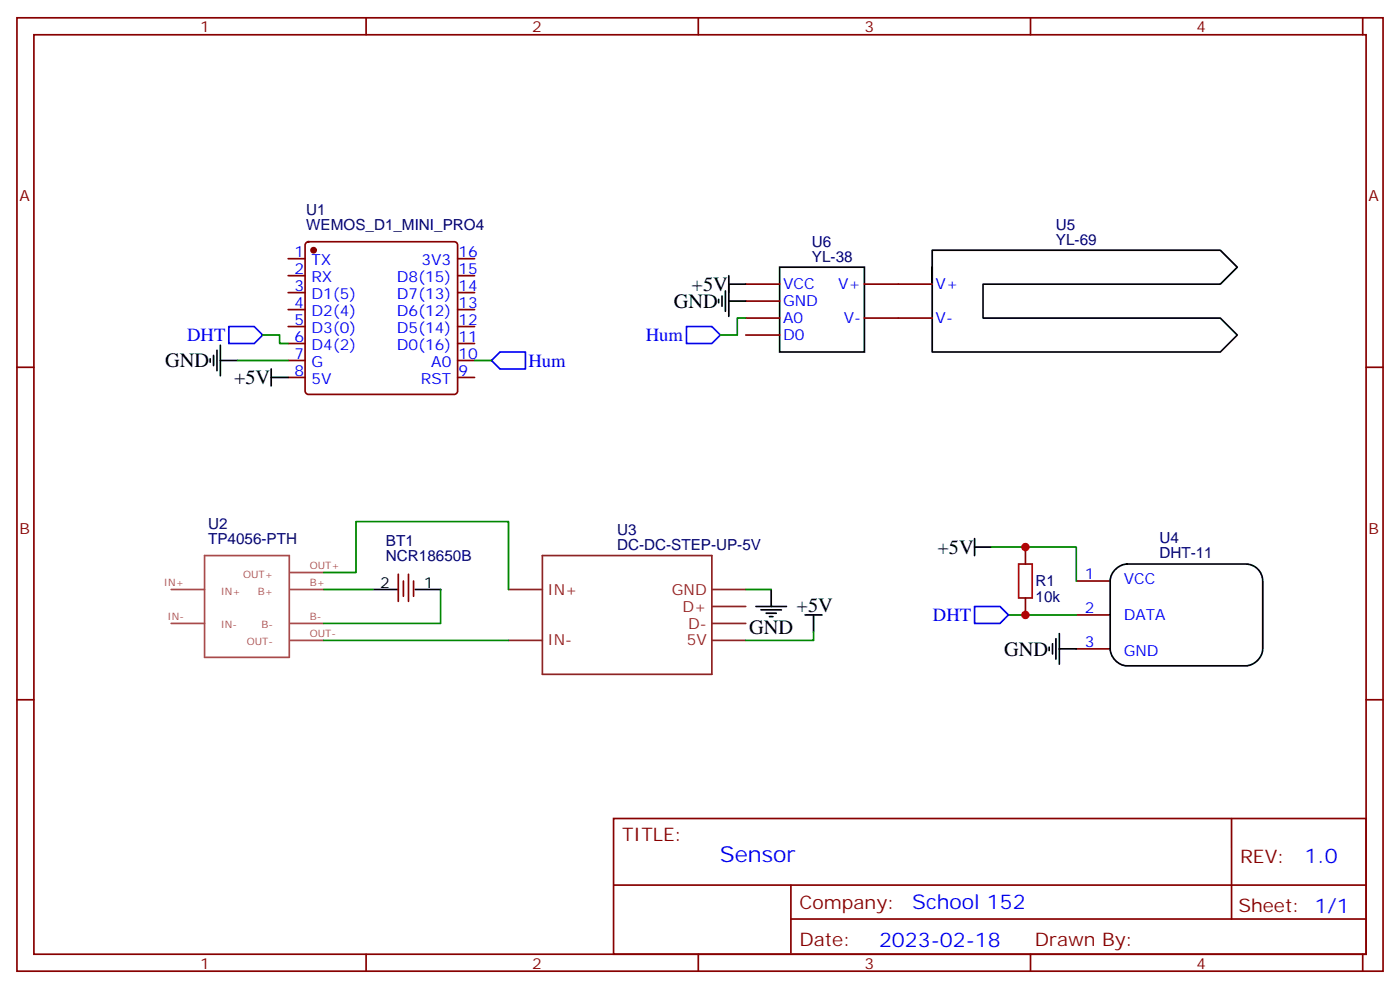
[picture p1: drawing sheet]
<svg xmlns="http://www.w3.org/2000/svg" width="291mm" height="206mm" viewBox="0 0 291 206" stroke-linecap="round" stroke-linejoin="round" font-family="sans-serif">
<g fill="none" stroke="#870000" stroke-width=".35">
<path d="M3.5 3.7h284.4v198.3h-284.4zM7.1 7.2h277.2v191.2h-277.2zM76.2 3.7v3.5M145.3 3.7v3.5M214.5 3.7v3.5M283.6 3.7v3.5M60 53.8h3.5M60 57.3h3.5M63.7 50.5l.5-.2h30.3a.71 .71 0 0 1 .7 .7v30.3a.76 .76 0 0 1-.7 .7h-30.3a.76 .76 0 0 1-.7-.7v-30.3zM95.2 53.8h3.6M95.2 57.3h3.6M155.2 59.1h7.1"/>
<path d="M179.9 59.1h14.1M3.5 76.4h3.6M60 60.9h3.5M60 64.4h3.5M60 67.9h3.5M60 71.4h3.5M60 75h3.5M60 78.5h3.5M95.2 60.9h3.6M95.2 64.4h3.6M95.2 67.9h3.6M95.2 71.4h3.6"/>
<path d="M95.2 75h3.6M95.2 78.5h3.6M155.2 66.1h7.1M155.2 62.6h7.1M155.2 69.7h7.1M179.9 66.1h14.1M284.3 76.4h3.6M82.9 119.4v5.7M85 119.4v5.7M213.4 113.8v3.5M84 120.8v3.2M86.1 120.8v3.2"/>
<path d="M213.4 124.4v3.5M224 134.9h7.1M224 127.9h7.1M224 120.8h7.1M3.5 145.5h3.6M284.3 145.5h3.6M127.7 170.2h156.6v28.2h-156.6zM256.3 170.2v20.9M76.2 198.4v3.6M127.7 184.1h156.5M145.3 198.4v3.6M164.6 191.1h119.6"/>
<path d="M164.6 184.1v14.1M214.5 198.4v3.6M283.6 198.4v3.6"/>
</g>
<g fill="none" stroke="#000" stroke-width=".35">
<path d="M151.7 59.1h3.5M151.7 57.3v8.5M162.3 55.6h17.6v17.6h-17.6zM194 55.6v17.6h60l3.5-3.5-3.5-3.6h-49.4v-7h49.4l3.5-3.5-3.5-3.6h-60v7.1M43.7 74.6v.7M44.4 73.9v2.1M45.2 72.8v4.3M45.9 75h3.5M45.9 71.8v6.3M56.4 78.5h3.6M56.4 76.7v3.6M149.6 62.3v.7"/>
<path d="M150.3 61.6v2.1M151 60.5v4.2M151.7 62.6h3.5M202.8 113.8h3.6M202.8 112v3.5M232.2 118.3a3.6 3.6 0 0 1 2.4-1h24.7a3.5 3.5 0 0 1 3.5 3.5v14.1a3.8 3.8 0 0 1-3.5 3.6h-24.7a3.8 3.8 0 0 1-3.5-3.6v-14.1a3.5 3.5 0 0 1 1.1-2.5zM77.6 122.6h5.3M86.4 122.6h5.3M157.3 126.1h6.4M158.4 126.8h4.2M159.5 127.5h2.1M160.2 128.2h.7"/>
<path d="M160.5 122.6v3.5M167.6 127.9h3.5M169.3 127.9v3.5M218.4 134.6v.7M219.1 133.9v2.1M219.8 132.8v4.3M220.5 134.9h3.5M220.5 131.8v6.3"/>
</g>
<circle cx="65.3" cy="52" r=".53" fill="#870000" stroke="#870000" stroke-width=".35"/>
<path d="M42.6 115.5h17.6v21.2h-17.6zM60.4 119.1h7M35.6 122.6h7M35.6 129.6h7M60.4 122.6h7M60.4 129.6h7M60.4 133.2h7" fill="none" stroke="#a64a4a" stroke-width=".35"/>
<path d="M49.4 75h10.6M54.7 69.7h3.5v1.7h1.8M98.8 75h3.5M155.2 66.1h-1.7v3.6h-3.6M67.4 119.1h6.7v-10.6h31.7v14.1M206.4 113.8h17.6v7M67.4 122.6h10.2M67.4 133.2h38.4M91.7 122.6v7h-24.3M155.2 122.6h5.3M169.3 131.4v1.8h-14.1M209.9 127.9h14.1" fill="none" stroke="#008700" stroke-width=".35"/>
<path d="M112.9 115.5h35.3v24.7h-35.3zM105.8 122.6h7.1M105.8 133.2h7.1M148.2 122.6h7M148.2 133.2h7M148.2 126.1h7M148.2 129.6h7" fill="none" stroke="#8c2424" stroke-width=".35"/>
<path d="M212 117.3h2.8v7.1h-2.8z" fill="none" stroke="#a10000" stroke-width=".35"/>
<path d="M47.6 67.9h5.3l1.8 1.8-1.8 1.7h-5.3zM102.3 75l1.8-1.8h5.3v3.5h-5.3zM142.9 67.9h5.3l1.7 1.8-1.7 1.7h-5.3zM202.8 126.1h5.3l1.8 1.8-1.8 1.7h-5.3z" fill="none" stroke="#00f" stroke-width=".35"/>
<g fill="#c00">
<circle cx="213.4" cy="113.8" r=".88"/>
<circle cx="213.4" cy="127.9" r=".88"/>
</g>
<text font-size="4.6" fill="#00f" x="149.8" y="179.2">Sensor</text>
<g font-size="4.2">
<text x="140.2" y="64.1">GND</text>
<text x="144" y="60.5">+5V</text>
<text x="34.4" y="76.4">GND</text>
<text x="48.7" y="79.9">+5V</text>
<text x="195.1" y="115.2">+5V</text>
<text x="155.9" y="131.8">GND</text>
<text x="165.8" y="127.2">+5V</text>
<text x="209" y="136.4">GND</text>
</g>
<g font-size="4.2" fill="#00f">
<text x="271.5" y="179.5">1.0</text>
<text x="189.9" y="189">School 152</text>
<text x="183" y="196.8">2023-02-18</text>
</g>
<g font-size="3.9" fill="#00f">
<text x="39" y="70.8">DHT</text>
<text x="134.4" y="70.9">Hum</text>
<text x="110" y="76.3">Hum</text>
<text x="194.2" y="129.1">DHT</text>
</g>
<g font-size="3.9" fill="#800">
<text x="129.5" y="174.8">TITLE:</text>
<text x="258.1" y="179.5">REV:</text>
<text x="166.4" y="189">Company:</text>
<text x="257.7" y="189.6">Sheet: 1/1</text>
<text x="166.4" y="196.7">Date:</text>
<text x="215.4" y="196.8">Drawn By:</text>
</g>
<g font-size="3.2" fill="#800">
<text x="41.6" y="6.7">1</text>
<text x="110.8" y="6.7">2</text>
<text x="179.9" y="6.7">3</text>
<text x="249.1" y="6.7">4</text>
<text x="4.1" y="41.8">A</text>
<text x="284.9" y="41.8">A</text>
<text x="4.1" y="110.9">B</text>
<text x="284.9" y="110.9">B</text>
<text x="41.6" y="201.4">1</text>
<text x="110.8" y="201.4">2</text>
<text x="179.9" y="201.4">3</text>
<text x="249.1" y="201.4">4</text>
</g>
<g font-size="3.2" fill="#000080">
<text x="63.7" y="47.9">WEMOS_D1_MINI_PRO4</text>
<text x="63.7" y="44.7">U1</text>
<text x="219.8" y="47.8">U5</text>
<text x="169" y="51.3">U6</text>
<text x="219.8" y="51">YL-69</text>
<text x="169" y="54.5">YL-38</text>
<text x="43.3" y="113.2">TP4056-PTH</text>
<text x="43.3" y="110">U2</text>
<text x="80.3" y="113.5">BT1</text>
<text x="128.4" y="111.4">U3</text>
<text x="241.3" y="112.9">U4</text>
<text x="80.3" y="116.7">NCR18650B</text>
<text x="128.4" y="114.5">DC-DC-STEP-UP-5V</text>
<text x="241.3" y="116.1">DHT-11</text>
<text x="215.5" y="125.2">10k</text>
<text x="215.5" y="121.9">R1</text>
</g>
<g font-size="3.2" fill="#00f">
<text x="61.3" y="53.4">1</text>
<text x="95.4" y="53.4">16</text>
<text x="61.3" y="57">2</text>
<text x="64.8" y="55.2">TX</text>
<text x="64.8" y="58.7">RX</text>
<text x="82.6" y="58.7">D8(15)</text>
<text x="87.7" y="55.2">3V3</text>
<text x="95.4" y="57">15</text>
<text x="61.3" y="60.5">3</text>
<text x="61.3" y="64">4</text>
<text x="64.8" y="62.3">D1(5)</text>
<text x="64.8" y="65.8">D2(4)</text>
<text x="82.6" y="65.8">D6(12)</text>
<text x="82.6" y="62.3">D7(13)</text>
<text x="95.4" y="64">13</text>
<text x="95.4" y="60.5">14</text>
<text x="163" y="60.1">VCC</text>
<text x="163" y="63.7">GND</text>
<text x="174.4" y="60.1">V+</text>
<text x="194.7" y="60.1">V+</text>
<text x="61.3" y="67.6">5</text>
<text x="61.3" y="71.1">6</text>
<text x="64.8" y="69.3">D3(0)</text>
<text x="82.6" y="69.3">D5(14)</text>
<text x="95.4" y="71.1">11</text>
<text x="95.4" y="67.6">12</text>
<text x="163" y="67.2">A0</text>
<text x="163" y="70.7">D0</text>
<text x="175.6" y="67.2">V-</text>
<text x="194.7" y="67.2">V-</text>
<text x="61.3" y="74.6">7</text>
<text x="64.8" y="72.8">D4(2)</text>
<text x="64.8" y="76.4">G</text>
<text x="82.6" y="72.8">D0(16)</text>
<text x="89.8" y="76.4">A0</text>
<text x="95.4" y="74.6">10</text>
<text x="61.3" y="78.1">8</text>
<text x="64.8" y="79.9">5V</text>
<text x="87.6" y="79.9">RST</text>
<text x="95.4" y="78.1">9</text>
<text x="225.8" y="120.5">1</text>
<text x="233.9" y="121.5">VCC</text>
<text x="225.8" y="127.5">2</text>
<text x="233.9" y="128.9">DATA</text>
<text x="225.8" y="134.6">3</text>
<text x="233.9" y="136.3">GND</text>
</g>
<g font-size="3.2">
<text x="79.1" y="122.2">2</text>
<text x="88.2" y="122.2">1</text>
</g>
<g font-size="3.2" fill="#8d2323">
<text x="113.9" y="123.6">IN+</text>
<text x="139.8" y="123.6">GND</text>
<text x="142.1" y="127.2">D+</text>
<text x="143.2" y="130.7">D-</text>
<text x="113.9" y="134.2">IN-</text>
<text x="142.9" y="134.2">5V</text>
</g>
<g font-size="2.1" fill="#a54b4b">
<text x="64.5" y="118.4">OUT+</text>
<text x="34.1" y="121.9">IN+</text>
<text x="45.9" y="123.6">IN+</text>
<text x="50.6" y="120.1">OUT+</text>
<text x="53.7" y="123.6">B+</text>
<text x="64.5" y="121.9">B+</text>
<text x="34.9" y="129">IN-</text>
<text x="45.9" y="130.7">IN-</text>
<text x="54.4" y="130.7">B-</text>
<text x="64.5" y="129">B-</text>
<text x="51.4" y="134.2">OUT-</text>
<text x="64.5" y="132.5">OUT-</text>
</g>
</svg>
